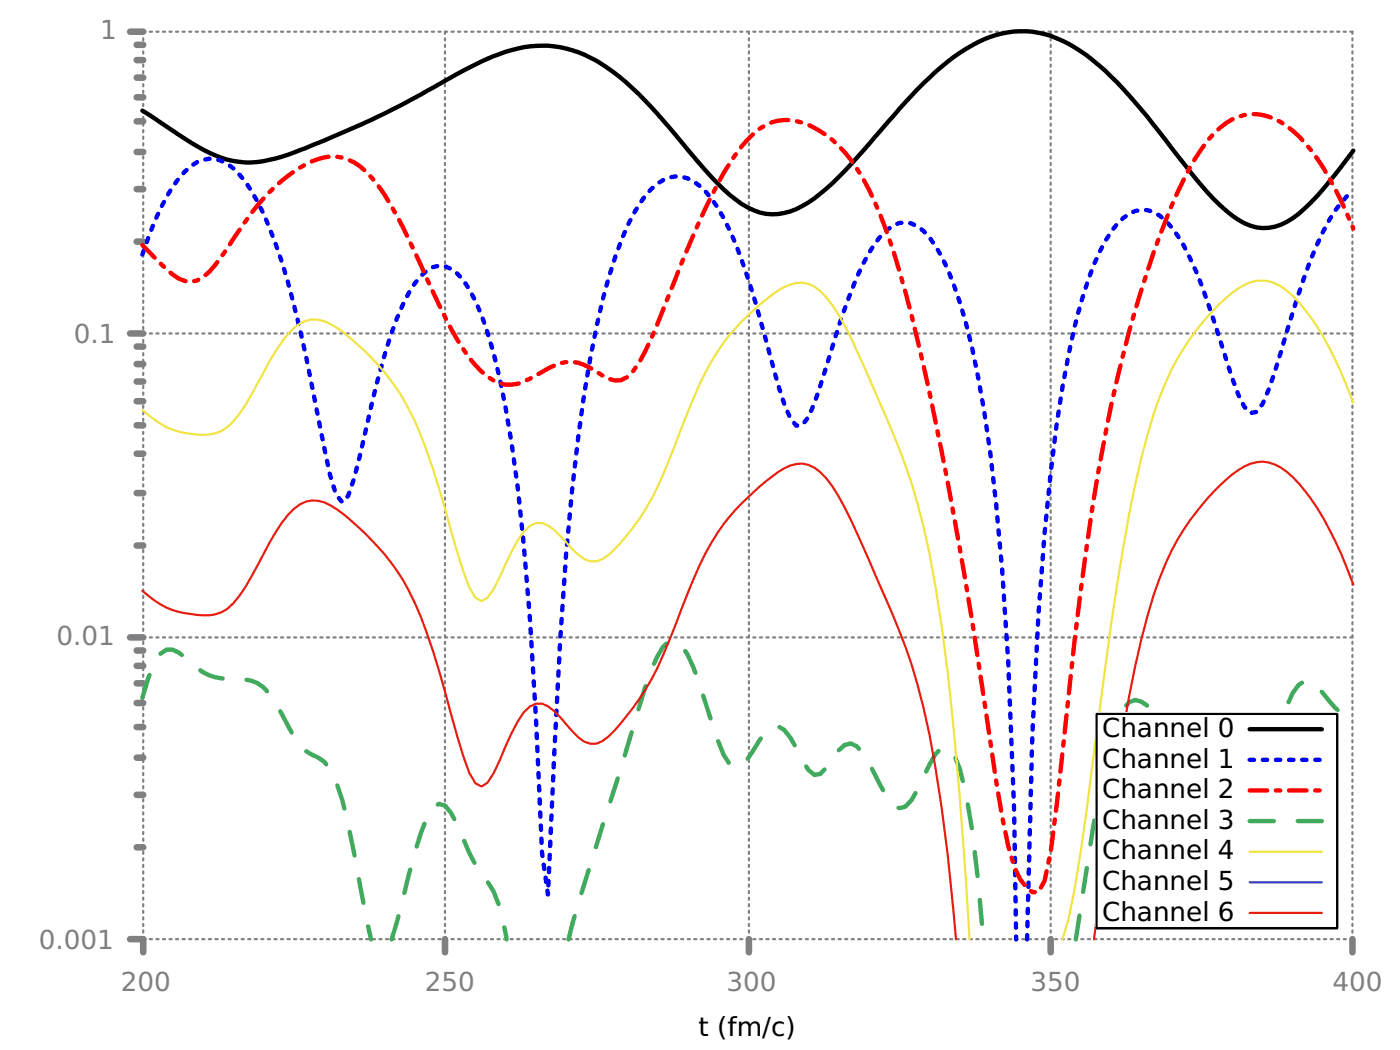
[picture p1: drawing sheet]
<svg xmlns="http://www.w3.org/2000/svg" width="226mm" height="169mm" viewBox="0 0 226 169" stroke-linecap="round" stroke-linejoin="round" font-family="sans-serif">
<path d="M23.1 5.1h195M23.1 53.8h195M23.1 102.8h195M23.1 151.5h195M23.1 151.5v-146.4M71.8 151.5v-146.4M120.8 151.5v-146.4M169.4 151.5v-146.4M218.1 151.5v-146.4" fill="none" stroke="#808080" stroke-width=".35" stroke-dasharray=".4 .7"/>
<g fill="none" stroke="#808080" stroke-width="1.1">
<path d="M21 5.1h2.1M22 19.6h1.1M22 15.7h1.1M22 12.5h1.1M22 9.7h1.1M22 7.2h1.1M22 39h1.1M22 30.5h1.1M22 24.5h1.1M21 53.8h2.1M22 58.7h1.1M22 55.9h1.1"/>
<path d="M22 79.5h1.1M22 73.2h1.1M22 68.6h1.1M22 64.7h1.1M22 61.5h1.1M22 88h1.1M21 102.8h2.1M22 117.3h1.1M22 113.4h1.1M22 110.2h1.1M22 107.4h1.1M22 104.9h1.1"/>
<path d="M22 136.6h1.1M22 128.2h1.1M22 122.2h1.1M21 151.5h2.1v2.1M71.8 151.5v2.1M120.8 151.5v2.1M169.4 151.5v2.1M218.1 151.5v2.1"/>
</g>
<path d="M176.8 115.1h38.8v34.6h-38.8z" fill="none" stroke="#000" stroke-width=".35"/>
<path d="M23 17.8l2.9 1.9a46.8 46.8 0 0 0 9.8 5.7 13.7 13.7 0 0 0 8.7 .2 137.1 137.1 0 0 0 16.6-6.8l4-2 6.8-3.8a44 44 0 0 1 11.7-5.2 17.1 17.1 0 0 1 13.7 2.6 50.1 50.1 0 0 1 10.7 10.1l1 1.2a89.9 89.9 0 0 0 8.8 9.7 11.4 11.4 0 0 0 6.8 3.2 12 12 0 0 0 7.8-3.4 87.8 87.8 0 0 0 10.8-11.4 62 62 0 0 1 11.7-11.3 17.5 17.5 0 0 1 10.7-3.5 18.7 18.7 0 0 1 10.7 4.7 67.6 67.6 0 0 1 10.8 11.6l1 1.3a99.7 99.7 0 0 0 8.8 10.5 12.7 12.7 0 0 0 5.8 3.6 8.1 8.1 0 0 0 6.9-2.2 58 58 0 0 0 8.7-10.2" fill="none" stroke="#000" stroke-width=".71"/>
<path d="M23 41a40.5 40.5 0 0 1 5.8-12.2 7.4 7.4 0 0 1 4.9-3.2 5.9 5.9 0 0 1 4.9 2.5 34.5 34.5 0 0 1 5.8 11.2 162.6 162.6 0 0 1 5.9 22.8l2.9 14.5 1 3.2 1 1.2 .9-1 1-2.9 1-3.9a211.9 211.9 0 0 1 4.9-19.1 34.9 34.9 0 0 1 3.9-8.4 5.9 5.9 0 0 1 3.9-2.9 4.9 4.9 0 0 1 3.9 2.4 28.5 28.5 0 0 1 3.9 8.4 113.7 113.7 0 0 1 3.9 18 454.3 454.3 0 0 1 3.9 44.1l1 21.9 1 6.7 1.9-41.2a393.3 393.3 0 0 1 4.9-45.4 102.5 102.5 0 0 1 4.9-18.7 21.7 21.7 0 0 1 5.9-9.3 5 5 0 0 1 6.8 .2 19.3 19.3 0 0 1 4.9 7.2 116.3 116.3 0 0 1 5.8 17.8l2 7.1 1 3.1 .9 2.3 1 1.3 1-.1 1-1.4 1-2.2 1.9-6a108.4 108.4 0 0 1 5.9-16.4 17 17 0 0 1 3.9-5.5 4 4 0 0 1 5.8 .1 21.7 21.7 0 0 1 4.9 8.6 89.5 89.5 0 0 1 3.9 14.8 267.2 267.2 0 0 1 3.9 31.3l1 14.9 1 24 .3 20.7M165.6 151.5l.9-32.9a509 509 0 0 1 3.9-50.1 138 138 0 0 1 4.9-22.8 29.5 29.5 0 0 1 4.9-9.6 5.4 5.4 0 0 1 4.9-2.2 7 7 0 0 1 3.8 2.8 42 42 0 0 1 5.9 12.2l3.9 12.1 1 2.7 1 1.9 .9 1 1-.2 1-1.3a82.1 82.1 0 0 0 3.9-11.5l1-3.2a73 73 0 0 1 5.8-14.9 15.2 15.2 0 0 1 3.9-4.7" fill="none" stroke="#00f" stroke-width=".71" stroke-dasharray=".7 1.4"/>
<path d="M23 39.5l1.9 2a21 21 0 0 0 3.9 3.4 3.3 3.3 0 0 0 3.9-.2 22.3 22.3 0 0 0 4.9-6.1 38.6 38.6 0 0 1 8.8-10.2 12.2 12.2 0 0 1 7.8-3.2 8.6 8.6 0 0 1 5.9 3.6 52 52 0 0 1 6.8 11.9l1 2.1a86.5 86.5 0 0 0 7.8 14.9 12 12 0 0 0 4.9 4.1 5.8 5.8 0 0 0 4.8-.7l1-.6a14 14 0 0 1 4.9-2.1 5.7 5.7 0 0 1 3.9 .9 13.5 13.5 0 0 0 3.9 2.1l1-.1 1-.4 1-1a37.7 37.7 0 0 0 4.8-9.9 209.5 209.5 0 0 1 8.8-20.3 29.2 29.2 0 0 1 5.9-8.2 7.6 7.6 0 0 1 8.8-1.4 17.6 17.6 0 0 1 7.8 7.1 60 60 0 0 1 6.8 16.4 440.9 440.9 0 0 1 9.8 44.8l1.9 11.6 2 12.7a323.7 323.7 0 0 0 3.9 23.7l1 3.4 .9 2 1 1.3 1 .8h1l1-1.9 .9-4.6 2-16.3a630.7 630.7 0 0 1 5.8-45.6 200.1 200.1 0 0 1 11.7-42.3 39.9 39.9 0 0 1 6.9-11.7 8.7 8.7 0 0 1 6.8-3.1 11 11 0 0 1 6.9 3.6 40.2 40.2 0 0 1 7.8 12.6l.9 2.3" fill="none" stroke="#f00" stroke-width=".71" stroke-dasharray="2.8 1.4 .7 1.4"/>
<path d="M23 112.6l.9-3.4 1-2.3 1-1.5 1-.6h.9l1 .4 1 .8a12.3 12.3 0 0 0 4.9 3.2 23.3 23.3 0 0 0 4.9 .4 5.1 5.1 0 0 1 3.8 2.3 59.4 59.4 0 0 1 4 6.8 6.7 6.7 0 0 0 3.9 3.5l1 .6 .9 1.2 1 2 1 3a289.4 289.4 0 0 1 3.9 19.2l.7 3.3M63.2 151.5l.8-2.7a222.1 222.1 0 0 1 3.9-14.5l.9-2.4 1-1.6 1-.7 1 .3 .9 1.2 2 4.2a21.6 21.6 0 0 0 3.9 6.8l1 1.6 1 2.6 1.1 5.2M91.7 151.5l1.6-5.8 2.9-9.4a694.5 694.5 0 0 0 7.8-25.3l1-2.8 1-2.3 .9-1.6 1-.9h1l.9 .6 1 1.5a79.7 79.7 0 0 1 3.9 10.9l2 5.3 1 1.5 1 .6 .9-.4 1-1.1 1.9-3 1-1.3 1-.7 1-.2 1 .6 .9 1.2 2 3.7 1 1.6 1 .8 .9-.2 1-1.1 1.9-2.7 1-.9 1-.2 1 .5 1 1 .9 1.6a32.6 32.6 0 0 0 4 6.8l.9 .5 1-.2 1-1 3.9-7.5 .9-1 1-.1 1 1.1 1 2.4 1 3.9 .9 5.8 1 8 .9 9.8M173.5 151.5l.8-5.3a282.4 282.4 0 0 1 4.9-26.9l1-2.9 1-2 .9-1.2 1-.3 1 .3 1 .6a13.5 13.5 0 0 0 4.8 3.5 8.7 8.7 0 0 1 3.9 4.1l2 4.2 2.9 7 1 1.7 1 .7 .9-.7 1-2.2 1-3.4a162.8 162.8 0 0 1 3.9-14.8l1-2.1 1-1.4 .9-.6 1 .2 1 .7 1 1.1a11 11 0 0 0 3.9 3.8l.9 .2" fill="none" stroke="#41ab5d" stroke-width=".71" stroke-dasharray="3.9 3.9"/>
<path d="M23 66.1a13.7 13.7 0 0 0 6.8 3.7 9.6 9.6 0 0 0 5.9-.3 11.4 11.4 0 0 0 3.9-4.2l1.9-3.4a46.5 46.5 0 0 1 4.9-8 5.5 5.5 0 0 1 4.9-2.3 13 13 0 0 1 5.8 3.5 37.7 37.7 0 0 1 11.7 17.7 210.3 210.3 0 0 1 4.9 16.2l2 5.7 1 1.7 1 .5 .9-.5 1-1.4 1-1.9a37 37 0 0 1 3.9-7.3 2.77 2.77 0 0 1 3.9-1.1 19.7 19.7 0 0 1 3.9 3.8l1 1a3.3 3.3 0 0 0 4.8 0 36.9 36.9 0 0 0 8.8-12.9l3.9-10a46.5 46.5 0 0 1 6.9-12.6 38.3 38.3 0 0 1 8.8-7.7 4.7 4.7 0 0 1 5.8 .7 19.3 19.3 0 0 1 3.9 5.5 314.6 314.6 0 0 1 9.8 22.5 109.3 109.3 0 0 1 4.9 19.6 372.4 372.4 0 0 1 3.9 33.8l1.6 23.1M218.2 65a55.2 55.2 0 0 0-7.8-15.1 11.6 11.6 0 0 0-5.8-4.6 6.9 6.9 0 0 0-5.9 1.9 39.6 39.6 0 0 0-11.7 16.9 134.9 134.9 0 0 0-5.8 24.2 1091.5 1091.5 0 0 0-5.9 41.9l-2 13-.9 4.8-1.1 3.5" fill="none" stroke="#f0e442" stroke-width=".35"/>
<path d="M23 95.3a13.2 13.2 0 0 0 8.7 3.9 6.4 6.4 0 0 0 6.9-3.1 73.6 73.6 0 0 0 4.8-8.5 21.3 21.3 0 0 1 4-5.5 4.6 4.6 0 0 1 5.8-.6 40.9 40.9 0 0 1 10.8 10.5 48.6 48.6 0 0 1 5.8 13l2 6.6a132.7 132.7 0 0 0 3.9 13l1 1.7 1 .5 .9-.6 1-1.5 1-2.1a36.9 36.9 0 0 1 3.9-7.7 2.72 2.72 0 0 1 3.9-1 21.3 21.3 0 0 1 3.9 4l1 1a3.2 3.2 0 0 0 4.8-.1 43.2 43.2 0 0 0 9.8-15.4l1.9-5a57.4 57.4 0 0 1 6.9-13.9 42.4 42.4 0 0 1 9.8-9 4.5 4.5 0 0 1 5.8 .7 19.4 19.4 0 0 1 3.9 5.6l3 6.3a260.5 260.5 0 0 1 7.8 19 131.9 131.9 0 0 1 4.8 23.1l1 7.6 1.4 13.7M218.2 94.3a55.8 55.8 0 0 0-7.8-15.2 11.1 11.1 0 0 0-5.8-4.5 6.1 6.1 0 0 0-4.9 1.2 39.6 39.6 0 0 0-13.7 20.3 150.1 150.1 0 0 0-4.8 21.6 711.3 711.3 0 0 0-4.8 33.8" fill="none" stroke="#e51e10" stroke-width=".35"/>
<path d="M176.7 115h39.1v34.5h-39.1z" fill="#fff"/>
<path d="M176.8 115.1h38.8v34.6h-38.8z" fill="none" stroke="#000" stroke-width=".35"/>
<path d="M201.5 117.6h11.7" fill="none" stroke="#000" stroke-width=".71"/>
<path d="M201.5 122.5h11.7" fill="none" stroke="#00f" stroke-width=".71" stroke-dasharray=".7 1.4"/>
<path d="M201.5 127.5h11.7" fill="none" stroke="#f00" stroke-width=".71" stroke-dasharray="2.8 1.4 .7 1.4"/>
<path d="M201.5 132.4h11.7" fill="none" stroke="#41ab5d" stroke-width=".71" stroke-dasharray="3.9 3.9"/>
<path d="M201.5 137.4h11.7" fill="none" stroke="#f0e442" stroke-width=".35"/>
<path d="M201.5 142.3h11.7" fill="none" stroke="#0072b2" stroke-width=".35"/>
<path d="M201.5 147.2h11.7" fill="none" stroke="#e51e10" stroke-width=".35"/>
<g font-size="4.2" fill="#808080">
<text x="16.2" y="6.3">1</text>
<text x="11.9" y="55.4">0.1</text>
<text x="9.1" y="104">0.01</text>
<text x="6.3" y="153">0.001</text>
<text x="19.5" y="159.7">200</text>
<text x="68.5" y="159.7">250</text>
<text x="117.2" y="159.7">300</text>
<text x="166.2" y="159.7">350</text>
<text x="214.9" y="159.7">400</text>
</g>
<g font-size="4.2">
<text x="177.7" y="118.8">Channel 0</text>
<text x="177.7" y="123.8">Channel 1</text>
<text x="177.7" y="128.7">Channel 2</text>
<text x="177.7" y="133.7">Channel 3</text>
<text x="177.7" y="138.6">Channel 4</text>
<text x="177.7" y="143.5">Channel 5</text>
<text x="177.7" y="148.5">Channel 6</text>
<text x="112.7" y="167.2">t (fm/c)</text>
</g>
</svg>
